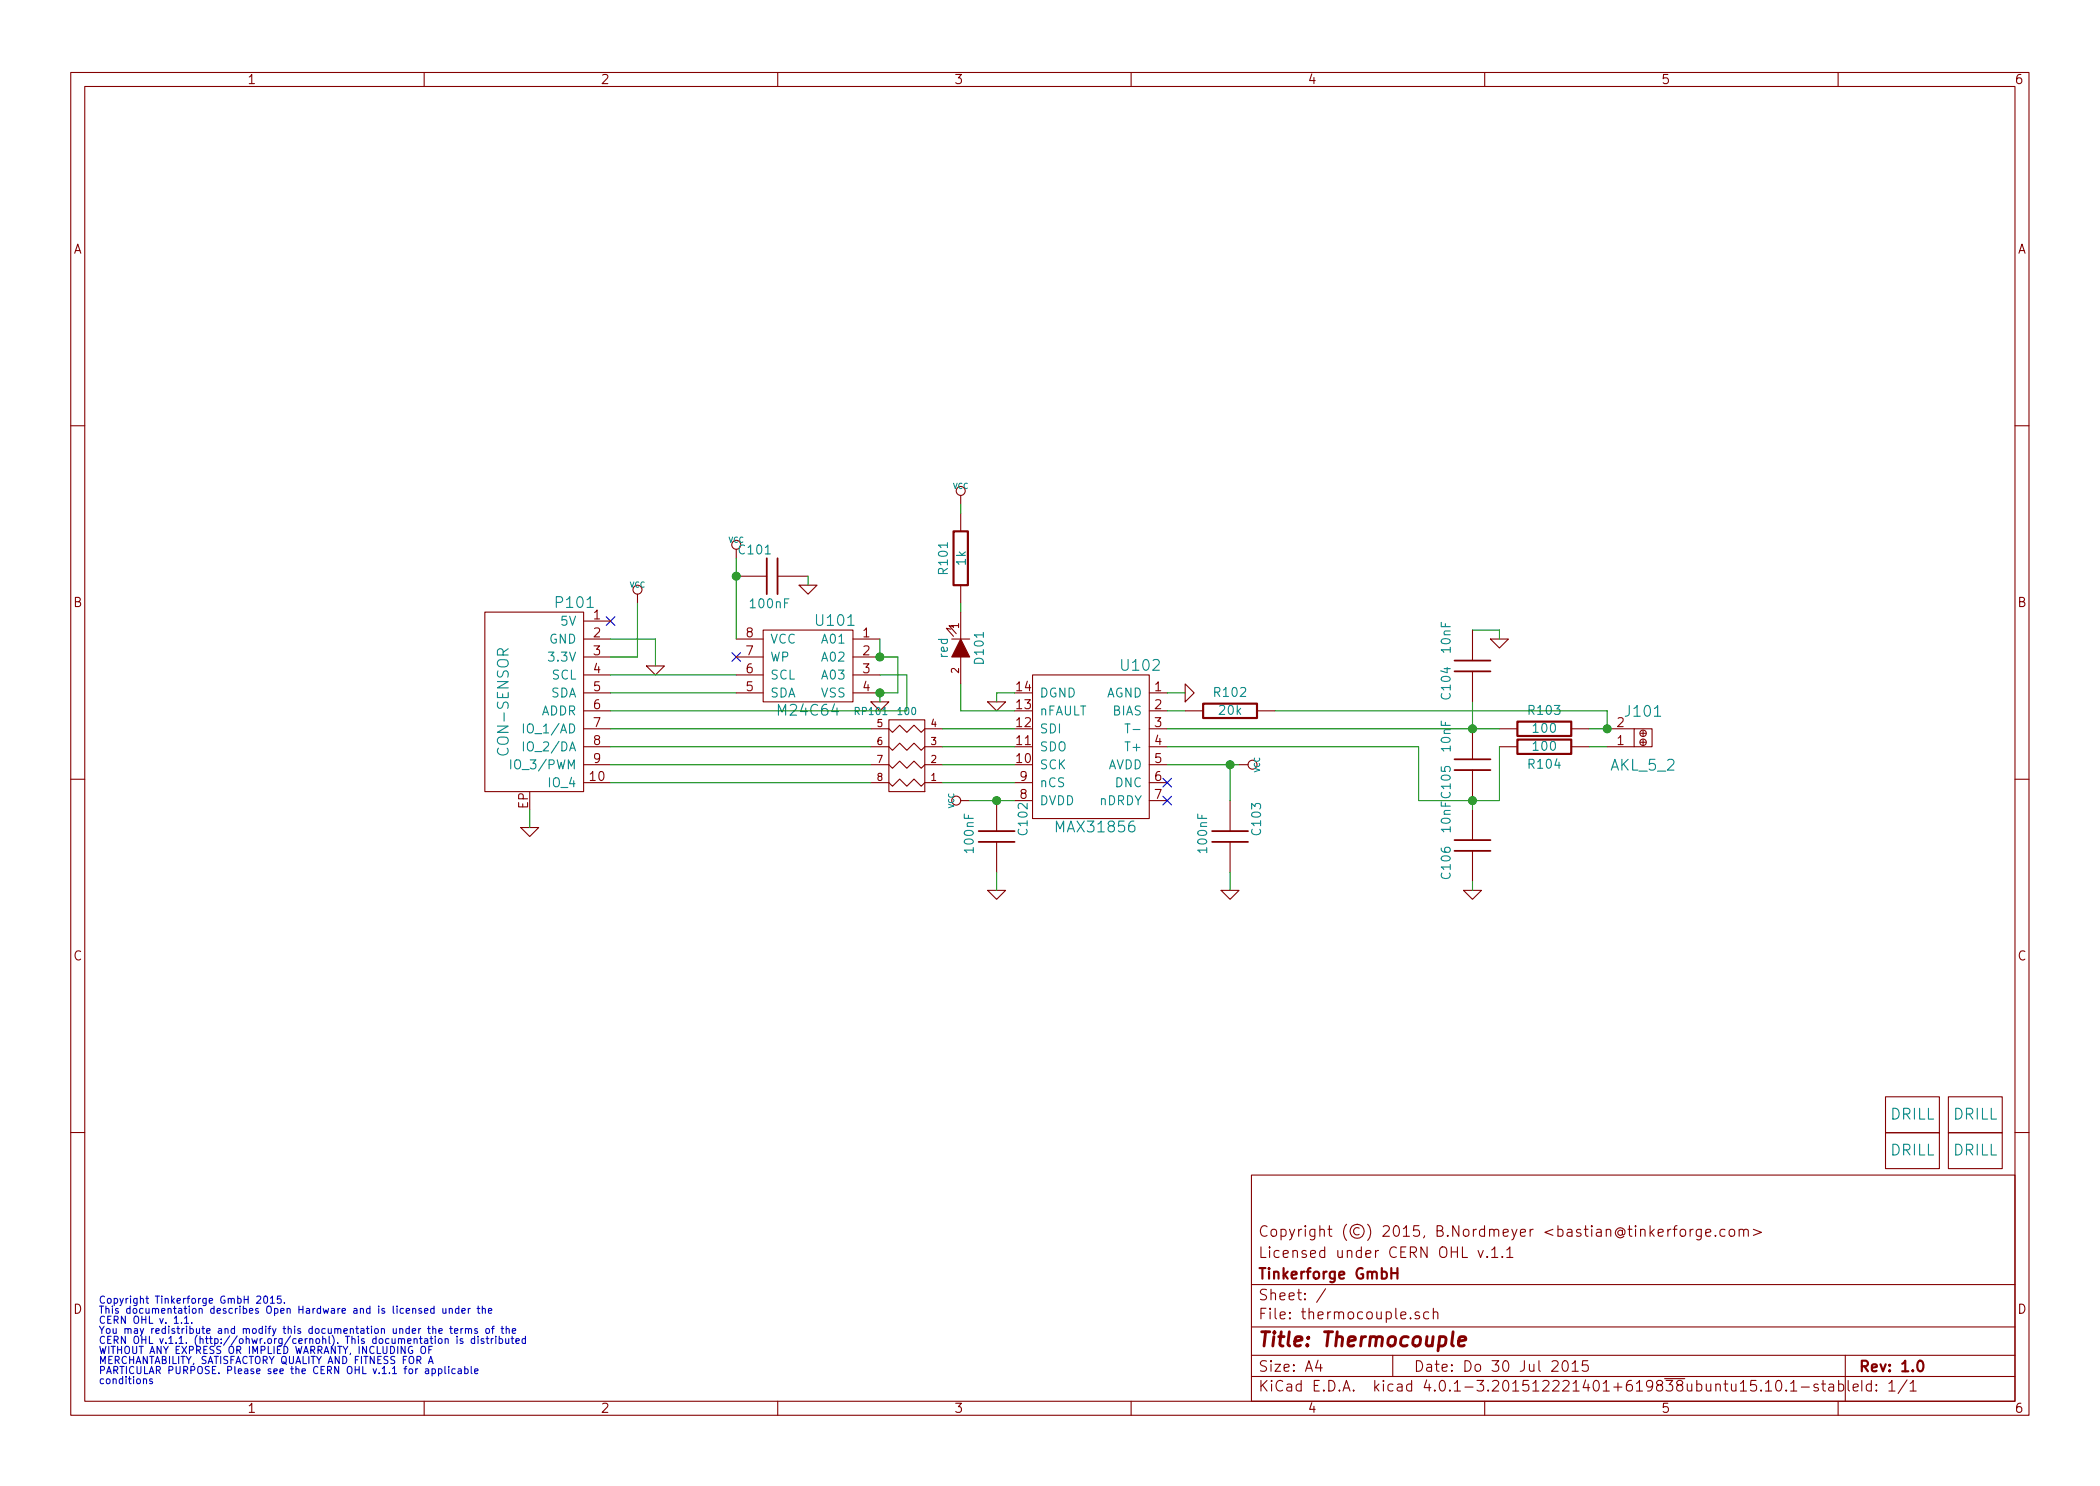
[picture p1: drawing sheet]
EESchema Schematic File Version 2
LIBS:power
LIBS:device
LIBS:transistors
LIBS:conn
LIBS:linear
LIBS:regul
LIBS:74xx
LIBS:cmos4000
LIBS:adc-dac
LIBS:memory
LIBS:xilinx
LIBS:special
LIBS:microcontrollers
LIBS:dsp
LIBS:microchip
LIBS:analog_switches
LIBS:motorola
LIBS:texas
LIBS:intel
LIBS:audio
LIBS:interface
LIBS:digital-audio
LIBS:philips
LIBS:display
LIBS:cypress
LIBS:siliconi
LIBS:opto
LIBS:atmel
LIBS:contrib
LIBS:valves
LIBS:tinkerforge
LIBS:thermocouple-cache
EELAYER 25 0
EELAYER END
$Descr A4 11693 8268
encoding utf-8
Sheet 1 1
Title "Thermocouple"
Date "Do 30 Jul 2015"
Rev "1.0"
Comp "Tinkerforge GmbH"
Comment1 "Licensed under CERN OHL v.1.1"
Comment2 "Copyright (©) 2015, B.Nordmeyer <bastian@tinkerforge.com>"
Comment3 ""
Comment4 ""
$EndDescr
NoConn ~ 4100 3650
$Comp
L GND #PWR01
U 1 1
P 4500 3250
F 0 "#PWR01" H 4500 3250 30  0001 C CNN
F 1 "GND" H 4500 3180 30  0001 C CNN
F 2 "" H 4500 3250 60  0001 C CNN
F 3 "" H 4500 3250 60  0001 C CNN
	1    4500 3250
	1    0    0    -1  
$EndComp
$Comp
L VCC #PWR02
U 1 1
P 4100 3100
F 0 "#PWR02" H 4100 3200 30  0001 C CNN
F 1 "VCC" H 4100 3200 30  0000 C CNN
F 2 "" H 4100 3100 60  0001 C CNN
F 3 "" H 4100 3100 60  0001 C CNN
	1    4100 3100
	1    0    0    -1  
$EndComp
$Comp
L GND #PWR03
U 1 1
P 4900 3900
F 0 "#PWR03" H 4900 3900 30  0001 C CNN
F 1 "GND" H 4900 3830 30  0001 C CNN
F 2 "" H 4900 3900 60  0001 C CNN
F 3 "" H 4900 3900 60  0001 C CNN
	1    4900 3900
	1    0    0    -1  
$EndComp
Text Notes 550  7700 0    40   ~ 0
Copyright Tinkerforge GmbH 2015.\nThis documentation describes Open Hardware and is licensed under the\nCERN OHL v. 1.1.\nYou may redistribute and modify this documentation under the terms of the\nCERN OHL v.1.1. (http://ohwr.org/cernohl). This documentation is distributed\nWITHOUT ANY EXPRESS OR IMPLIED WARRANTY, INCLUDING OF\nMERCHANTABILITY, SATISFACTORY QUALITY AND FITNESS FOR A\nPARTICULAR PURPOSE. Please see the CERN OHL v.1.1 for applicable\nconditions\n
NoConn ~ 3400 3450
$Comp
L DRILL U103
U 1 1
P 10650 6200
F 0 "U103" H 10700 6250 60  0001 C CNN
F 1 "DRILL" H 10650 6200 60  0000 C CNN
F 2 "kicad-libraries:DRILL_NP" H 10650 6200 60  0001 C CNN
F 3 "" H 10650 6200 60  0001 C CNN
	1    10650 6200
	1    0    0    -1  
$EndComp
$Comp
L DRILL U104
U 1 1
P 10650 6400
F 0 "U104" H 10700 6450 60  0001 C CNN
F 1 "DRILL" H 10650 6400 60  0000 C CNN
F 2 "kicad-libraries:DRILL_NP" H 10650 6400 60  0001 C CNN
F 3 "" H 10650 6400 60  0001 C CNN
	1    10650 6400
	1    0    0    -1  
$EndComp
$Comp
L DRILL U106
U 1 1
P 11000 6400
F 0 "U106" H 11050 6450 60  0001 C CNN
F 1 "DRILL" H 11000 6400 60  0000 C CNN
F 2 "kicad-libraries:DRILL_NP" H 11000 6400 60  0001 C CNN
F 3 "" H 11000 6400 60  0001 C CNN
	1    11000 6400
	1    0    0    -1  
$EndComp
$Comp
L DRILL U105
U 1 1
P 11000 6200
F 0 "U105" H 11050 6250 60  0001 C CNN
F 1 "DRILL" H 11000 6200 60  0000 C CNN
F 2 "kicad-libraries:DRILL_NP" H 11000 6200 60  0001 C CNN
F 3 "" H 11000 6200 60  0001 C CNN
	1    11000 6200
	1    0    0    -1  
$EndComp
$Comp
L C C101
U 1 1
P 4300 3200
F 0 "C101" V 4450 3200 50  0000 L CNN
F 1 "100nF" V 4150 3100 50  0000 L CNN
F 2 "kicad-libraries:0603" H 4300 3200 60  0001 C CNN
F 3 "" H 4300 3200 60  0001 C CNN
	1    4300 3200
	0    -1   -1   0   
$EndComp
$Comp
L CAT24C U101
U 1 1
P 4500 3950
F 0 "U101" H 4350 4450 60  0000 C CNN
F 1 "M24C64" H 4500 3950 60  0000 C CNN
F 2 "kicad-libraries:SOIC8" H 4500 3950 60  0001 C CNN
F 3 "" H 4500 3950 60  0001 C CNN
	1    4500 3950
	-1   0    0    -1  
$EndComp
$Comp
L VCC #PWR04
U 1 1
P 3550 3350
F 0 "#PWR04" H 3550 3450 30  0001 C CNN
F 1 "VCC" H 3550 3450 30  0000 C CNN
F 2 "" H 3550 3350 60  0001 C CNN
F 3 "" H 3550 3350 60  0001 C CNN
	1    3550 3350
	1    0    0    -1  
$EndComp
$Comp
L GND #PWR05
U 1 1
P 3650 3700
F 0 "#PWR05" H 3650 3700 30  0001 C CNN
F 1 "GND" H 3650 3630 30  0001 C CNN
F 2 "" H 3650 3700 60  0001 C CNN
F 3 "" H 3650 3700 60  0001 C CNN
	1    3650 3700
	1    0    0    -1  
$EndComp
$Comp
L GND #PWR06
U 1 1
P 2950 4600
F 0 "#PWR06" H 2950 4600 30  0001 C CNN
F 1 "GND" H 2950 4530 30  0001 C CNN
F 2 "" H 2950 4600 60  0001 C CNN
F 3 "" H 2950 4600 60  0001 C CNN
	1    2950 4600
	1    0    0    -1  
$EndComp
$Comp
L CON-SENSOR P101
U 1 1
P 2950 3900
F 0 "P101" H 2700 4450 60  0000 C CNN
F 1 "CON-SENSOR" V 3100 3900 60  0000 C CNN
F 2 "kicad-libraries:CON-SENSOR" H 2950 3900 60  0001 C CNN
F 3 "" H 2950 3900 60  0001 C CNN
	1    2950 3900
	-1   0    0    -1  
$EndComp
$Comp
L R_PACK4 RP101
U 1 1
P 5050 4000
F 0 "RP101" H 5250 3950 40  0000 C CNN
F 1 "100" H 5050 3950 40  0000 C CNN
F 2 "kicad-libraries:0603X4" H 5050 4000 60  0001 C CNN
F 3 "" H 5050 4000 60  0001 C CNN
	1    5050 4000
	-1   0    0    1   
$EndComp
$Comp
L MAX31856 U102
U 1 1
P 6100 4100
F 0 "U102" H 5850 4500 60  0000 C CNN
F 1 "MAX31856" H 6100 3600 60  0000 C CNN
F 2 "kicad-libraries:TSSOP14" H 6550 4200 60  0001 C CNN
F 3 "" H 6550 4200 60  0000 C CNN
	1    6100 4100
	-1   0    0    -1  
$EndComp
$Comp
L GND #PWR07
U 1 1
P 5550 3900
F 0 "#PWR07" H 5550 3900 30  0001 C CNN
F 1 "GND" H 5550 3830 30  0001 C CNN
F 2 "" H 5550 3900 60  0001 C CNN
F 3 "" H 5550 3900 60  0001 C CNN
	1    5550 3900
	1    0    0    -1  
$EndComp
$Comp
L VCC #PWR08
U 1 1
P 5400 4450
F 0 "#PWR08" H 5400 4550 30  0001 C CNN
F 1 "VCC" H 5400 4550 30  0000 C CNN
F 2 "" H 5400 4450 60  0001 C CNN
F 3 "" H 5400 4450 60  0001 C CNN
	1    5400 4450
	0    -1   -1   0   
$EndComp
$Comp
L C C102
U 1 1
P 5550 4650
F 0 "C102" V 5700 4650 50  0000 L CNN
F 1 "100nF" V 5400 4550 50  0000 L CNN
F 2 "kicad-libraries:0603" H 5550 4650 60  0001 C CNN
F 3 "" H 5550 4650 60  0001 C CNN
	1    5550 4650
	1    0    0    -1  
$EndComp
$Comp
L GND #PWR09
U 1 1
P 5550 4950
F 0 "#PWR09" H 5550 4950 30  0001 C CNN
F 1 "GND" H 5550 4880 30  0001 C CNN
F 2 "" H 5550 4950 60  0001 C CNN
F 3 "" H 5550 4950 60  0001 C CNN
	1    5550 4950
	1    0    0    -1  
$EndComp
$Comp
L GND #PWR010
U 1 1
P 6600 3850
F 0 "#PWR010" H 6600 3850 30  0001 C CNN
F 1 "GND" H 6600 3780 30  0001 C CNN
F 2 "" H 6600 3850 60  0001 C CNN
F 3 "" H 6600 3850 60  0001 C CNN
	1    6600 3850
	0    -1   -1   0   
$EndComp
$Comp
L AKL_5_2 J101
U 1 1
P 9150 4100
F 0 "J101" H 9150 3950 60  0000 C CNN
F 1 "AKL_5_2" H 9150 4250 60  0000 C CNN
F 2 "kicad-libraries:AKL_5_2" H 9150 4100 60  0001 C CNN
F 3 "" H 9150 4100 60  0000 C CNN
	1    9150 4100
	1    0    0    1   
$EndComp
$Comp
L R R102
U 1 1
P 6850 3950
F 0 "R102" V 6750 3950 50  0000 C CNN
F 1 "20k" V 6850 3950 50  0000 C CNN
F 2 "kicad-libraries:1206" H 6850 3950 60  0001 C CNN
F 3 "" H 6850 3950 60  0001 C CNN
	1    6850 3950
	0    1    1    0   
$EndComp
$Comp
L R R103
U 1 1
P 8600 4050
F 0 "R103" V 8500 4050 50  0000 C CNN
F 1 "100" V 8600 4050 50  0000 C CNN
F 2 "kicad-libraries:1206" H 8600 4050 60  0001 C CNN
F 3 "" H 8600 4050 60  0001 C CNN
	1    8600 4050
	0    1    1    0   
$EndComp
$Comp
L R R104
U 1 1
P 8600 4150
F 0 "R104" V 8700 4150 50  0000 C CNN
F 1 "100" V 8600 4150 50  0000 C CNN
F 2 "kicad-libraries:1206" H 8600 4150 60  0001 C CNN
F 3 "" H 8600 4150 60  0001 C CNN
	1    8600 4150
	0    1    1    0   
$EndComp
$Comp
L C C104
U 1 1
P 8200 3700
F 0 "C104" V 8350 3700 50  0000 L CNN
F 1 "10nF" V 8350 3450 50  0000 L CNN
F 2 "kicad-libraries:0603" H 8200 3700 60  0001 C CNN
F 3 "" H 8200 3700 60  0001 C CNN
	1    8200 3700
	-1   0    0    1   
$EndComp
$Comp
L GND #PWR011
U 1 1
P 8350 3550
F 0 "#PWR011" H 8350 3550 30  0001 C CNN
F 1 "GND" H 8350 3480 30  0001 C CNN
F 2 "" H 8350 3550 60  0001 C CNN
F 3 "" H 8350 3550 60  0001 C CNN
	1    8350 3550
	1    0    0    -1  
$EndComp
$Comp
L C C105
U 1 1
P 8200 4250
F 0 "C105" V 8350 4250 50  0000 L CNN
F 1 "10nF" V 8350 4000 50  0000 L CNN
F 2 "kicad-libraries:0603" H 8200 4250 60  0001 C CNN
F 3 "" H 8200 4250 60  0001 C CNN
	1    8200 4250
	-1   0    0    1   
$EndComp
$Comp
L C C106
U 1 1
P 8200 4700
F 0 "C106" V 8350 4700 50  0000 L CNN
F 1 "10nF" V 8350 4450 50  0000 L CNN
F 2 "kicad-libraries:0603" H 8200 4700 60  0001 C CNN
F 3 "" H 8200 4700 60  0001 C CNN
	1    8200 4700
	-1   0    0    1   
$EndComp
$Comp
L GND #PWR012
U 1 1
P 8200 4950
F 0 "#PWR012" H 8200 4950 30  0001 C CNN
F 1 "GND" H 8200 4880 30  0001 C CNN
F 2 "" H 8200 4950 60  0001 C CNN
F 3 "" H 8200 4950 60  0001 C CNN
	1    8200 4950
	1    0    0    -1  
$EndComp
$Comp
L VCC #PWR013
U 1 1
P 6900 4250
F 0 "#PWR013" H 6900 4350 30  0001 C CNN
F 1 "VCC" H 6900 4350 30  0000 C CNN
F 2 "" H 6900 4250 60  0001 C CNN
F 3 "" H 6900 4250 60  0001 C CNN
	1    6900 4250
	0    1    1    0   
$EndComp
NoConn ~ 6500 4350
NoConn ~ 6500 4450
$Comp
L C C103
U 1 1
P 6850 4650
F 0 "C103" V 7000 4650 50  0000 L CNN
F 1 "100nF" V 6700 4550 50  0000 L CNN
F 2 "kicad-libraries:0603" H 6850 4650 60  0001 C CNN
F 3 "" H 6850 4650 60  0001 C CNN
	1    6850 4650
	1    0    0    -1  
$EndComp
$Comp
L GND #PWR014
U 1 1
P 6850 4950
F 0 "#PWR014" H 6850 4950 30  0001 C CNN
F 1 "GND" H 6850 4880 30  0001 C CNN
F 2 "" H 6850 4950 60  0001 C CNN
F 3 "" H 6850 4950 60  0001 C CNN
	1    6850 4950
	1    0    0    -1  
$EndComp
$Comp
L LED D101
U 1 1
P 5350 3600
F 0 "D101" H 5350 3700 50  0000 C CNN
F 1 "red" H 5350 3500 50  0000 C CNN
F 2 "kicad-libraries:D0603" H 5350 3600 60  0001 C CNN
F 3 "" H 5350 3600 60  0000 C CNN
	1    5350 3600
	0    1    1    0   
$EndComp
$Comp
L R R101
U 1 1
P 5350 3100
F 0 "R101" V 5450 3100 50  0000 C CNN
F 1 "1k" V 5350 3100 50  0000 C CNN
F 2 "kicad-libraries:0603" H 5350 3100 60  0001 C CNN
F 3 "" H 5350 3100 60  0001 C CNN
	1    5350 3100
	-1   0    0    1   
$EndComp
$Comp
L VCC #PWR015
U 1 1
P 5350 2800
F 0 "#PWR015" H 5350 2900 30  0001 C CNN
F 1 "VCC" H 5350 2900 30  0000 C CNN
F 2 "" H 5350 2800 60  0001 C CNN
F 3 "" H 5350 2800 60  0001 C CNN
	1    5350 2800
	1    0    0    -1  
$EndComp
Wire Wire Line
	4500 3200 4500 3250
Wire Wire Line
	5000 3850 4900 3850
Wire Wire Line
	5000 3850 5000 3650
Wire Wire Line
	5000 3650 4900 3650
Wire Wire Line
	4100 3850 3400 3850
Wire Wire Line
	3550 3350 3550 3650
Wire Wire Line
	3550 3650 3400 3650
Wire Wire Line
	2950 4600 2950 4500
Wire Wire Line
	3400 3550 3650 3550
Wire Wire Line
	3650 3550 3650 3700
Wire Wire Line
	4100 3750 3400 3750
Wire Wire Line
	4900 3850 4900 3900
Wire Wire Line
	4900 3650 4900 3550
Connection ~ 4900 3650
Connection ~ 4900 3850
Wire Wire Line
	4100 3550 4100 3100
Connection ~ 4100 3200
Wire Wire Line
	3400 3950 5050 3950
Wire Wire Line
	5050 3950 5050 3750
Wire Wire Line
	5050 3750 4900 3750
Wire Wire Line
	5650 3850 5550 3850
Wire Wire Line
	5550 3850 5550 3900
Wire Wire Line
	5400 4450 5650 4450
Wire Wire Line
	5550 4850 5550 4950
Connection ~ 5550 4450
Wire Wire Line
	6500 3850 6600 3850
Wire Wire Line
	7100 3950 8950 3950
Wire Wire Line
	8950 3950 8950 4050
Wire Wire Line
	8950 4050 8850 4050
Wire Wire Line
	6600 3950 6500 3950
Wire Wire Line
	8200 3500 8350 3500
Wire Wire Line
	8350 3500 8350 3550
Wire Wire Line
	8200 4950 8200 4900
Wire Wire Line
	8200 4500 8200 4450
Wire Wire Line
	8350 4450 8350 4150
Wire Wire Line
	7900 4450 8350 4450
Wire Wire Line
	6500 4050 8350 4050
Connection ~ 8200 4050
Wire Wire Line
	6500 4150 7900 4150
Wire Wire Line
	7900 4150 7900 4450
Connection ~ 8200 4450
Wire Wire Line
	8850 4150 8950 4150
Connection ~ 8950 4050
Wire Wire Line
	6500 4250 6900 4250
Wire Wire Line
	6850 4250 6850 4450
Connection ~ 6850 4250
Wire Wire Line
	6850 4850 6850 4950
Wire Wire Line
	5350 2850 5350 2800
Wire Wire Line
	5350 3350 5350 3400
Wire Wire Line
	5650 3950 5350 3950
Wire Wire Line
	5350 3950 5350 3800
Wire Wire Line
	8200 4050 8200 3900
Wire Wire Line
	5250 4050 5650 4050
Wire Wire Line
	5650 4150 5250 4150
Wire Wire Line
	5250 4250 5650 4250
Wire Wire Line
	5650 4350 5250 4350
Wire Wire Line
	4850 4050 3400 4050
Wire Wire Line
	3400 4150 4850 4150
Wire Wire Line
	4850 4250 3400 4250
Wire Wire Line
	3400 4350 4850 4350
$EndSCHEMATC
